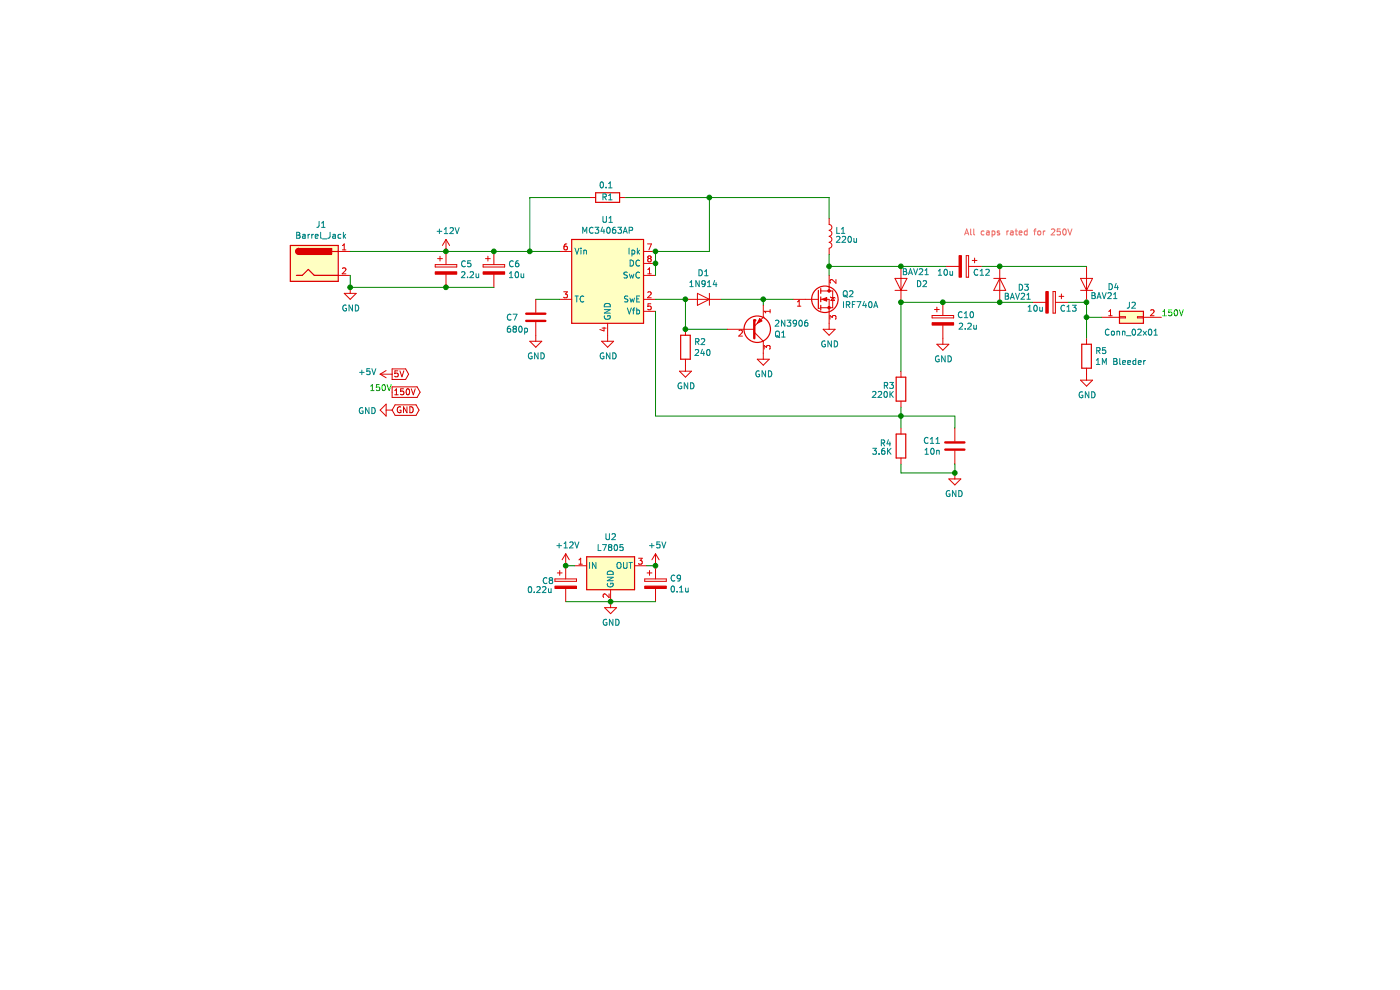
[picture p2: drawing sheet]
EESchema Schematic File Version 4
LIBS:NixieAnalyzer-cache
EELAYER 29 0
EELAYER END
$Descr A4 11693 8268
encoding utf-8
Sheet 2 14
Title ""
Date ""
Rev ""
Comp ""
Comment1 ""
Comment2 ""
Comment3 ""
Comment4 ""
$EndDescr
$Comp
L Regulator_Switching:MC34063AP U1
U 1 1
P 5075 2300
F 0 "U1" H 5075 2767 50  0000 C CNN
F 1 "MC34063AP" H 5075 2676 50  0000 C CNN
F 2 "Package_DIP:DIP-8_W7.62mm" H 5125 1850 50  0001 L CNN
F 3 "http://www.onsemi.com/pub_link/Collateral/MC34063A-D.PDF" H 5575 2200 50  0001 C CNN
	1    5075 2300
	1    0    0    -1  
$EndComp
$Comp
L Device:R R1
U 1 1
P 5075 1650
F 0 "R1" V 5075 1600 50  0000 L CNN
F 1 "0.1" V 5175 1600 50  0000 L CNN
F 2 "Resistor_THT:R_Axial_DIN0516_L15.5mm_D5.0mm_P20.32mm_Horizontal" V 5005 1650 50  0001 C CNN
F 3 "~" H 5075 1650 50  0001 C CNN
	1    5075 1650
	0    -1   -1   0   
$EndComp
$Comp
L Device:L L1
U 1 1
P 6925 1975
F 0 "L1" H 6975 2025 50  0000 L CNN
F 1 "220u" H 6975 1950 50  0000 L CNN
F 2 "Inductor_THT:L_Toroid_Vertical_L21.6mm_W9.1mm_P8.40mm_Bourns_5700" H 6925 1975 50  0001 C CNN
F 3 "~" H 6925 1975 50  0001 C CNN
	1    6925 1975
	1    0    0    -1  
$EndComp
$Comp
L Transistor_FET:IRF740 Q2
U 1 1
P 6825 2500
F 0 "Q2" H 7031 2546 50  0000 L CNN
F 1 "IRF740A" H 7031 2455 50  0000 L CNN
F 2 "Package_TO_SOT_THT:TO-220-3_Horizontal_TabDown" H 7075 2425 50  0001 L CIN
F 3 "http://www.vishay.com/docs/91054/91054.pdf" H 6825 2500 50  0001 L CNN
	1    6825 2500
	1    0    0    -1  
$EndComp
$Comp
L Device:CP C5
U 1 1
P 3725 2250
F 0 "C5" H 3843 2296 50  0000 L CNN
F 1 "2.2u" H 3843 2205 50  0000 L CNN
F 2 "Capacitor_THT:C_Radial_D10.0mm_H16.0mm_P5.00mm" H 3763 2100 50  0001 C CNN
F 3 "~" H 3725 2250 50  0001 C CNN
	1    3725 2250
	1    0    0    -1  
$EndComp
$Comp
L Device:CP C10
U 1 1
P 7875 2675
F 0 "C10" H 7993 2721 50  0000 L CNN
F 1 "2.2u" H 8000 2625 50  0000 L CNN
F 2 "Capacitor_THT:C_Radial_D10.0mm_H16.0mm_P5.00mm" H 7913 2525 50  0001 C CNN
F 3 "~" H 7875 2675 50  0001 C CNN
	1    7875 2675
	1    0    0    -1  
$EndComp
$Comp
L Diode:BAV21 D2
U 1 1
P 7525 2375
F 0 "D2" V 7525 2200 50  0000 C CNN
F 1 "BAV21" V 7625 2250 50  0000 C CNN
F 2 "Diode_THT:D_DO-35_SOD27_P7.62mm_Horizontal" H 7525 2200 50  0001 C CNN
F 3 "http://www.vishay.com/docs/85543/bav17.pdf" H 7525 2375 50  0001 C CNN
	1    7525 2375
	0    -1   -1   0   
$EndComp
$Comp
L Device:R R3
U 1 1
P 7525 3250
F 0 "R3" H 7575 3225 50  0000 L CNN
F 1 "220K" H 7575 3300 50  0000 L CNN
F 2 "Resistor_THT:R_Axial_DIN0207_L6.3mm_D2.5mm_P10.16mm_Horizontal" V 7455 3250 50  0001 C CNN
F 3 "~" H 7525 3250 50  0001 C CNN
	1    7525 3250
	-1   0    0    1   
$EndComp
$Comp
L Device:R R4
U 1 1
P 7525 3725
F 0 "R4" H 7600 3750 50  0000 L CNN
F 1 "3.6K" H 7595 3680 50  0000 L CNN
F 2 "Resistor_THT:R_Axial_DIN0207_L6.3mm_D2.5mm_P10.16mm_Horizontal" V 7455 3725 50  0001 C CNN
F 3 "~" H 7525 3725 50  0001 C CNN
	1    7525 3725
	-1   0    0    -1  
$EndComp
$Comp
L Device:C C11
U 1 1
P 7975 3725
F 0 "C11" H 8090 3771 50  0000 L CNN
F 1 "10n" H 8090 3680 50  0000 L CNN
F 2 "Capacitor_THT:C_Rect_L4.0mm_W2.5mm_P2.50mm" H 8013 3575 50  0001 C CNN
F 3 "~" H 7975 3725 50  0001 C CNN
	1    7975 3725
	-1   0    0    -1  
$EndComp
$Comp
L Device:CP C12
U 1 1
P 8050 2225
F 0 "C12" V 8100 2300 50  0000 L CNN
F 1 "10u" V 8100 2000 50  0000 L CNN
F 2 "Capacitor_THT:C_Radial_D10.0mm_H12.5mm_P5.00mm" H 8088 2075 50  0001 C CNN
F 3 "~" H 8050 2225 50  0001 C CNN
	1    8050 2225
	0    1    1    0   
$EndComp
$Comp
L Diode:BAV21 D4
U 1 1
P 9075 2375
F 0 "D4" V 9050 2150 50  0000 C CNN
F 1 "BAV21" V 8975 2225 50  0000 C CNN
F 2 "Diode_THT:D_DO-35_SOD27_P7.62mm_Horizontal" H 9075 2200 50  0001 C CNN
F 3 "http://www.vishay.com/docs/85543/bav17.pdf" H 9075 2375 50  0001 C CNN
	1    9075 2375
	0    -1   -1   0   
$EndComp
$Comp
L Device:CP C13
U 1 1
P 8775 2525
F 0 "C13" V 8825 2600 50  0000 L CNN
F 1 "10u" V 8825 2325 50  0000 L CNN
F 2 "Capacitor_THT:C_Radial_D10.0mm_H12.5mm_P5.00mm" H 8813 2375 50  0001 C CNN
F 3 "~" H 8775 2525 50  0001 C CNN
	1    8775 2525
	0    1    1    0   
$EndComp
$Comp
L Diode:BAV21 D3
U 1 1
P 8350 2375
F 0 "D3" V 8375 2575 50  0000 C CNN
F 1 "BAV21" V 8450 2525 50  0000 C CNN
F 2 "Diode_THT:D_DO-35_SOD27_P7.62mm_Horizontal" H 8350 2200 50  0001 C CNN
F 3 "http://www.vishay.com/docs/85543/bav17.pdf" H 8350 2375 50  0001 C CNN
	1    8350 2375
	0    1    1    0   
$EndComp
$Comp
L Regulator_Linear:L7805 U2
U 1 1
P 5100 4725
F 0 "U2" H 5100 4967 50  0000 C CNN
F 1 "L7805" H 5100 4876 50  0000 C CNN
F 2 "Package_TO_SOT_THT:TO-220-3_Horizontal_TabDown" H 5125 4575 50  0001 L CIN
F 3 "http://www.st.com/content/ccc/resource/technical/document/datasheet/41/4f/b3/b0/12/d4/47/88/CD00000444.pdf/files/CD00000444.pdf/jcr:content/translations/en.CD00000444.pdf" H 5100 4675 50  0001 C CNN
	1    5100 4725
	1    0    0    -1  
$EndComp
$Comp
L Device:CP C8
U 1 1
P 4725 4875
F 0 "C8" H 4525 4900 50  0000 L CNN
F 1 "0.22u" H 4400 4825 50  0000 L CNN
F 2 "Capacitor_THT:C_Radial_D6.3mm_H7.0mm_P2.50mm" H 4763 4725 50  0001 C CNN
F 3 "~" H 4725 4875 50  0001 C CNN
	1    4725 4875
	1    0    0    -1  
$EndComp
$Comp
L Device:CP C9
U 1 1
P 5475 4875
F 0 "C9" H 5593 4921 50  0000 L CNN
F 1 "0.1u" H 5593 4830 50  0000 L CNN
F 2 "Capacitor_THT:C_Radial_D6.3mm_H7.0mm_P2.50mm" H 5513 4725 50  0001 C CNN
F 3 "~" H 5475 4875 50  0001 C CNN
	1    5475 4875
	1    0    0    -1  
$EndComp
$Comp
L Device:R R2
U 1 1
P 5725 2900
F 0 "R2" H 5795 2946 50  0000 L CNN
F 1 "240" H 5795 2855 50  0000 L CNN
F 2 "Resistor_THT:R_Axial_DIN0207_L6.3mm_D2.5mm_P10.16mm_Horizontal" V 5655 2900 50  0001 C CNN
F 3 "~" H 5725 2900 50  0001 C CNN
	1    5725 2900
	1    0    0    -1  
$EndComp
$Comp
L Connector:Barrel_Jack J1
U 1 1
P 2625 2200
F 0 "J1" H 2682 2525 50  0000 C CNN
F 1 "Barrel_Jack" H 2682 2434 50  0000 C CNN
F 2 "Connector_BarrelJack:BarrelJack_CUI_PJ-102AH_Horizontal" H 2675 2160 50  0001 C CNN
F 3 "~" H 2675 2160 50  0001 C CNN
	1    2625 2200
	1    0    0    -1  
$EndComp
$Comp
L power:GND #PWR01
U 1 1
P 2925 2400
F 0 "#PWR01" H 2925 2150 50  0001 C CNN
F 1 "GND" H 2930 2227 50  0000 C CNN
F 2 "" H 2925 2400 50  0001 C CNN
F 3 "" H 2925 2400 50  0001 C CNN
	1    2925 2400
	1    0    0    -1  
$EndComp
$Comp
L Device:CP C6
U 1 1
P 4125 2250
F 0 "C6" H 4243 2296 50  0000 L CNN
F 1 "10u" H 4243 2205 50  0000 L CNN
F 2 "Capacitor_THT:C_Radial_D10.0mm_H16.0mm_P5.00mm" H 4163 2100 50  0001 C CNN
F 3 "~" H 4125 2250 50  0001 C CNN
	1    4125 2250
	1    0    0    -1  
$EndComp
Wire Wire Line
	3725 2400 4125 2400
Wire Wire Line
	2925 2300 2925 2400
Connection ~ 2925 2400
Wire Wire Line
	4125 2100 3725 2100
Connection ~ 3725 2100
$Comp
L power:+12V #PWR04
U 1 1
P 3725 2100
F 0 "#PWR04" H 3725 1950 50  0001 C CNN
F 1 "+12V" H 3740 2273 50  0000 C CNN
F 2 "" H 3725 2100 50  0001 C CNN
F 3 "" H 3725 2100 50  0001 C CNN
	1    3725 2100
	1    0    0    -1  
$EndComp
Wire Wire Line
	4125 2100 4425 2100
Connection ~ 4125 2100
Wire Wire Line
	4925 1650 4425 1650
Wire Wire Line
	4425 1650 4425 2100
Connection ~ 4425 2100
Wire Wire Line
	4425 2100 4675 2100
Wire Wire Line
	5225 1650 5925 1650
Wire Wire Line
	5925 1650 5925 2100
Wire Wire Line
	5475 2300 5475 2200
Connection ~ 5475 2100
Connection ~ 5475 2200
Wire Wire Line
	5475 2200 5475 2100
$Comp
L power:GND #PWR07
U 1 1
P 5075 2800
F 0 "#PWR07" H 5075 2550 50  0001 C CNN
F 1 "GND" H 5080 2627 50  0000 C CNN
F 2 "" H 5075 2800 50  0001 C CNN
F 3 "" H 5075 2800 50  0001 C CNN
	1    5075 2800
	1    0    0    -1  
$EndComp
$Comp
L Device:C C7
U 1 1
P 4475 2650
F 0 "C7" H 4225 2650 50  0000 L CNN
F 1 "680p" H 4225 2550 50  0000 L CNN
F 2 "Capacitor_THT:C_Rect_L7.0mm_W2.0mm_P5.00mm" H 4513 2500 50  0001 C CNN
F 3 "~" H 4475 2650 50  0001 C CNN
	1    4475 2650
	1    0    0    -1  
$EndComp
Wire Wire Line
	5475 2100 5925 2100
Wire Wire Line
	4475 2500 4675 2500
$Comp
L power:GND #PWR05
U 1 1
P 4475 2800
F 0 "#PWR05" H 4475 2550 50  0001 C CNN
F 1 "GND" H 4480 2627 50  0000 C CNN
F 2 "" H 4475 2800 50  0001 C CNN
F 3 "" H 4475 2800 50  0001 C CNN
	1    4475 2800
	1    0    0    -1  
$EndComp
$Comp
L Diode:1N914 D1
U 1 1
P 5875 2500
F 0 "D1" H 5875 2284 50  0000 C CNN
F 1 "1N914" H 5875 2375 50  0000 C CNN
F 2 "Diode_THT:D_DO-35_SOD27_P7.62mm_Horizontal" H 5875 2325 50  0001 C CNN
F 3 "http://www.vishay.com/docs/85622/1n914.pdf" H 5875 2500 50  0001 C CNN
	1    5875 2500
	-1   0    0    1   
$EndComp
Wire Wire Line
	5475 2500 5725 2500
Wire Wire Line
	6025 2500 6375 2500
Wire Wire Line
	6375 2500 6375 2550
Wire Wire Line
	6625 2500 6375 2500
Connection ~ 6375 2500
Wire Wire Line
	6075 2750 5725 2750
Wire Wire Line
	5725 2500 5725 2750
Connection ~ 5725 2500
Connection ~ 5725 2750
$Comp
L Transistor_BJT:2N3906 Q1
U 1 1
P 6275 2750
F 0 "Q1" H 6465 2796 50  0000 L CNN
F 1 "2N3906" H 6465 2705 50  0000 L CNN
F 2 "Package_TO_SOT_THT:TO-92_Inline" H 6475 2675 50  0001 L CIN
F 3 "https://www.fairchildsemi.com/datasheets/2N/2N3906.pdf" H 6275 2750 50  0001 L CNN
	1    6275 2750
	1    0    0    1   
$EndComp
Wire Wire Line
	5925 1650 6925 1650
Wire Wire Line
	6925 1650 6925 1825
Connection ~ 5925 1650
Wire Wire Line
	6925 2125 6925 2225
Connection ~ 6925 2225
Wire Wire Line
	6925 2225 6925 2300
$Comp
L power:GND #PWR010
U 1 1
P 5725 3050
F 0 "#PWR010" H 5725 2800 50  0001 C CNN
F 1 "GND" H 5730 2877 50  0000 C CNN
F 2 "" H 5725 3050 50  0001 C CNN
F 3 "" H 5725 3050 50  0001 C CNN
	1    5725 3050
	1    0    0    -1  
$EndComp
$Comp
L power:GND #PWR011
U 1 1
P 6375 2950
F 0 "#PWR011" H 6375 2700 50  0001 C CNN
F 1 "GND" H 6380 2777 50  0000 C CNN
F 2 "" H 6375 2950 50  0001 C CNN
F 3 "" H 6375 2950 50  0001 C CNN
	1    6375 2950
	1    0    0    -1  
$EndComp
$Comp
L power:GND #PWR012
U 1 1
P 6925 2700
F 0 "#PWR012" H 6925 2450 50  0001 C CNN
F 1 "GND" H 6930 2527 50  0000 C CNN
F 2 "" H 6925 2700 50  0001 C CNN
F 3 "" H 6925 2700 50  0001 C CNN
	1    6925 2700
	1    0    0    -1  
$EndComp
Wire Wire Line
	7525 3475 7525 3575
Wire Wire Line
	7525 3475 7975 3475
Wire Wire Line
	7975 3475 7975 3575
Wire Wire Line
	7525 3875 7525 3950
Wire Wire Line
	7525 3950 7975 3950
Wire Wire Line
	7975 3950 7975 3875
$Comp
L power:GND #PWR014
U 1 1
P 7975 3950
F 0 "#PWR014" H 7975 3700 50  0001 C CNN
F 1 "GND" H 7980 3777 50  0000 C CNN
F 2 "" H 7975 3950 50  0001 C CNN
F 3 "" H 7975 3950 50  0001 C CNN
	1    7975 3950
	-1   0    0    -1  
$EndComp
Connection ~ 7975 3950
$Comp
L Device:R R5
U 1 1
P 9075 2975
F 0 "R5" H 9145 3021 50  0000 L CNN
F 1 "1M Bleeder" H 9145 2930 50  0000 L CNN
F 2 "Resistor_THT:R_Axial_DIN0207_L6.3mm_D2.5mm_P10.16mm_Horizontal" V 9005 2975 50  0001 C CNN
F 3 "~" H 9075 2975 50  0001 C CNN
	1    9075 2975
	1    0    0    -1  
$EndComp
Wire Wire Line
	6925 2225 7525 2225
Wire Wire Line
	8625 2525 8350 2525
Connection ~ 8350 2525
Wire Wire Line
	8350 2525 7875 2525
Wire Wire Line
	7900 2225 7525 2225
Connection ~ 7525 2225
Wire Wire Line
	8200 2225 8350 2225
Connection ~ 8350 2225
Wire Wire Line
	8350 2225 9075 2225
Wire Wire Line
	8925 2525 9075 2525
$Comp
L power:GND #PWR015
U 1 1
P 9075 3125
F 0 "#PWR015" H 9075 2875 50  0001 C CNN
F 1 "GND" H 9080 2952 50  0000 C CNN
F 2 "" H 9075 3125 50  0001 C CNN
F 3 "" H 9075 3125 50  0001 C CNN
	1    9075 3125
	1    0    0    -1  
$EndComp
Connection ~ 7875 2525
Wire Wire Line
	7875 2525 7525 2525
$Comp
L power:GND #PWR013
U 1 1
P 7875 2825
F 0 "#PWR013" H 7875 2575 50  0001 C CNN
F 1 "GND" H 7880 2652 50  0000 C CNN
F 2 "" H 7875 2825 50  0001 C CNN
F 3 "" H 7875 2825 50  0001 C CNN
	1    7875 2825
	1    0    0    -1  
$EndComp
Wire Wire Line
	9075 2525 9075 2650
Connection ~ 9075 2525
Text Notes 8050 1975 0    50   ~ 0
All caps rated for 250V
Wire Wire Line
	4725 5025 5100 5025
Connection ~ 5100 5025
Wire Wire Line
	5100 5025 5475 5025
Wire Wire Line
	5475 4725 5400 4725
Wire Wire Line
	4725 4725 4800 4725
$Comp
L power:GND #PWR08
U 1 1
P 5100 5025
F 0 "#PWR08" H 5100 4775 50  0001 C CNN
F 1 "GND" H 5105 4852 50  0000 C CNN
F 2 "" H 5100 5025 50  0001 C CNN
F 3 "" H 5100 5025 50  0001 C CNN
	1    5100 5025
	1    0    0    -1  
$EndComp
$Comp
L power:+12V #PWR06
U 1 1
P 4725 4725
F 0 "#PWR06" H 4725 4575 50  0001 C CNN
F 1 "+12V" H 4740 4898 50  0000 C CNN
F 2 "" H 4725 4725 50  0001 C CNN
F 3 "" H 4725 4725 50  0001 C CNN
	1    4725 4725
	1    0    0    -1  
$EndComp
Connection ~ 4725 4725
Wire Wire Line
	2925 2400 3725 2400
Connection ~ 3725 2400
$Comp
L power:+5V #PWR09
U 1 1
P 5475 4725
F 0 "#PWR09" H 5475 4575 50  0001 C CNN
F 1 "+5V" H 5490 4898 50  0000 C CNN
F 2 "" H 5475 4725 50  0001 C CNN
F 3 "" H 5475 4725 50  0001 C CNN
	1    5475 4725
	1    0    0    -1  
$EndComp
Connection ~ 5475 4725
Text GLabel 3275 3125 2    50   Output ~ 0
5V
Text GLabel 3275 3275 2    50   Output ~ 0
150V
Text GLabel 3275 3425 2    50   BiDi ~ 0
GND
$Comp
L power:+5V #PWR02
U 1 1
P 3275 3125
F 0 "#PWR02" H 3275 2975 50  0001 C CNN
F 1 "+5V" V 3290 3253 50  0000 L CNN
F 2 "" H 3275 3125 50  0001 C CNN
F 3 "" H 3275 3125 50  0001 C CNN
	1    3275 3125
	0    -1   -1   0   
$EndComp
$Comp
L power:GND #PWR03
U 1 1
P 3275 3425
F 0 "#PWR03" H 3275 3175 50  0001 C CNN
F 1 "GND" V 3280 3297 50  0000 R CNN
F 2 "" H 3275 3425 50  0001 C CNN
F 3 "" H 3275 3425 50  0001 C CNN
	1    3275 3425
	0    1    1    0   
$EndComp
Text Label 3275 3275 2    50   ~ 0
150V
Wire Wire Line
	7525 3400 7525 3475
Connection ~ 7525 3475
Connection ~ 7525 2525
Wire Wire Line
	5475 3475 5475 2600
Wire Wire Line
	5475 3475 7525 3475
Wire Wire Line
	7525 2525 7525 3100
Wire Wire Line
	2925 2100 3725 2100
$Comp
L Connector_Generic:Conn_02x01 J?
U 1 1
P 9400 2650
AR Path="/5EC964AB/5ED60125" Ref="J?"  Part="1" 
AR Path="/5EC969AA/5ED60125" Ref="J2"  Part="1" 
F 0 "J2" H 9450 2750 50  0000 C CNN
F 1 "Conn_02x01" H 9450 2525 50  0000 C CNN
F 2 "Connector_PinHeader_2.54mm:PinHeader_2x01_P2.54mm_Vertical" H 9400 2650 50  0001 C CNN
F 3 "~" H 9400 2650 50  0001 C CNN
	1    9400 2650
	1    0    0    -1  
$EndComp
Wire Wire Line
	9200 2650 9075 2650
Connection ~ 9075 2650
Wire Wire Line
	9075 2650 9075 2825
Text Label 9700 2650 0    50   ~ 0
150V
$EndSCHEMATC
